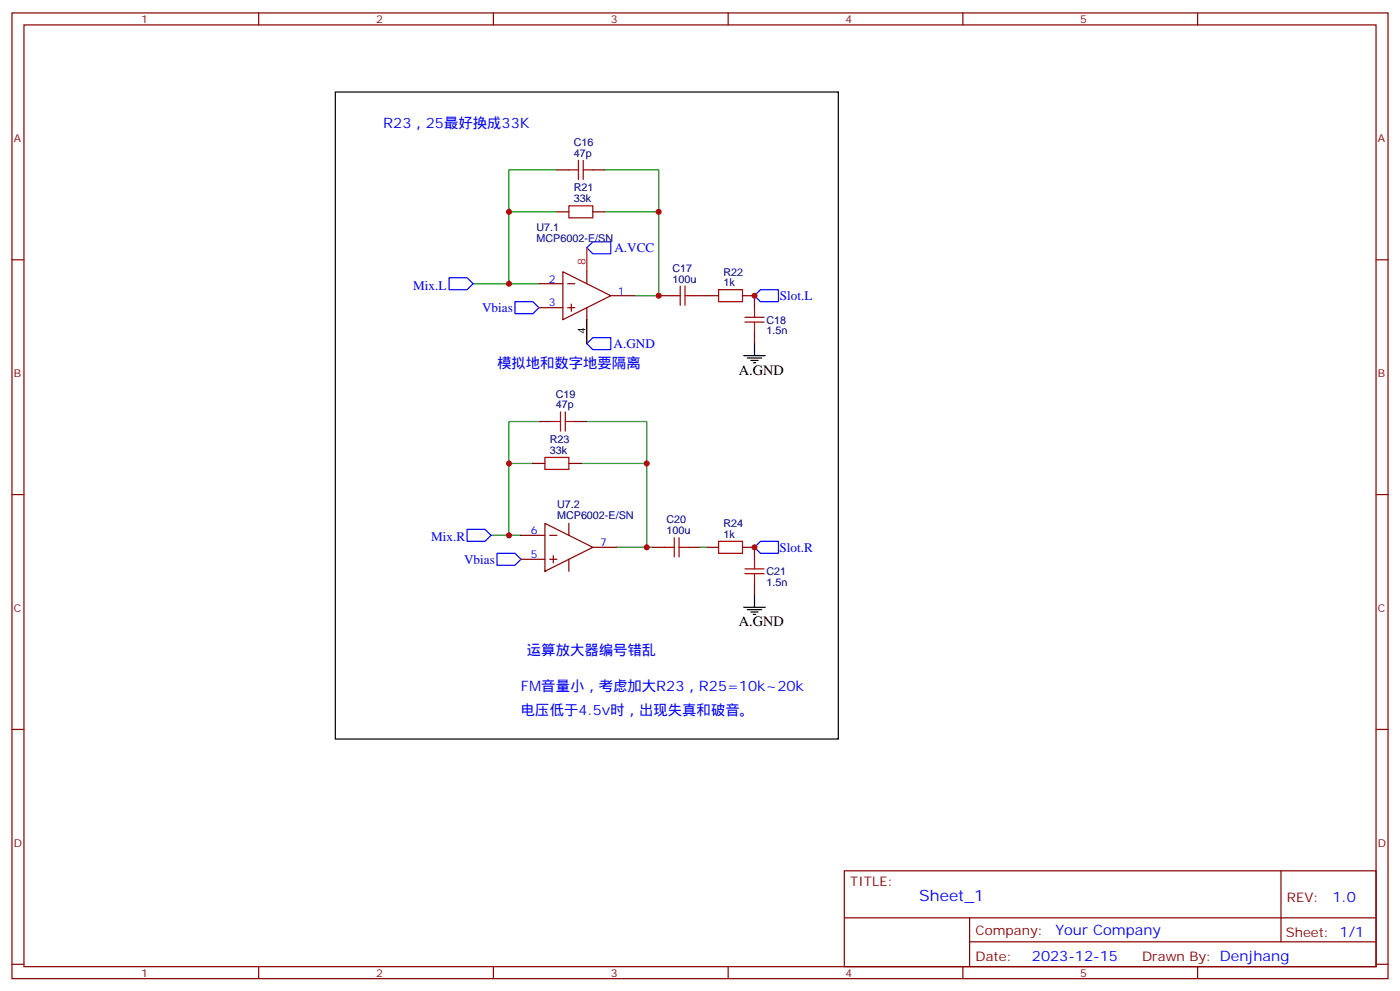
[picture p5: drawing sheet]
<svg xmlns="http://www.w3.org/2000/svg" width="412mm" height="292mm" viewBox="0 0 412 292" stroke-linecap="round" stroke-linejoin="round" font-family="sans-serif">
<g fill="none" stroke="#870000" stroke-width=".35">
<path d="M3.5 3.8h405.4v284.3h-405.4zM7.1 7.3h398.2v277.3h-398.2zM76.2 3.8v3.5M145.3 3.8v3.5M214.5 3.8v3.5M283.6 3.8v3.5M352.8 3.8v3.5M164 50h3.6M174.6 50h3.6M3.5 76.5h3.6M164 62.4h3.6M174.6 62.4h3.6"/>
<path d="M405.3 76.5h3.6M158.7 83.5h7.1M158.7 90.6h7.1M165.8 80l14.1 7.1-14.1 7zM167.2 83.5h2.1M167.2 90.6h2.1M168.3 89.5v2.2M172.9 80v3.5M172.9 90.6v3.5M179.9 87.1h7.1M194 87.1h3.6M204.6 87.1h7.1"/>
<path d="M218.7 87.1h3.5v3.5M222.2 97.6v3.6M157 136.5h3.5M158.7 124.1h3.6M167.6 136.5h3.5M169.3 124.1h3.6M3.5 145.6h3.6M153.5 157.6h7M160.5 154.1l14.1 7-14.1 7.1zM161.9 157.6h2.1M167.6 154.1v3.5M405.3 145.6h3.6"/>
<path d="M153.5 164.7h7M161.9 164.7h2.1M163 163.6v2.1M167.6 164.7v3.5M174.6 161.1h7.1M192.3 161.1h3.5M202.8 161.1h3.6M208.1 161.1h3.6M218.7 161.1h3.5v3.6M222.2 171.7v3.6M3.5 214.8h3.6M405.3 214.8h3.6"/>
<path d="M248.7 256.4h156.6v28.2h-156.6zM377.3 256.4v20.9M248.7 270.2h156.5M285.6 277.3h119.6M285.6 270.2v14.2M3.5 283.9h3.6M76.2 284.6v3.5M145.3 284.6v3.5M214.5 284.6v3.5M283.6 284.6v3.5M352.8 284.6v3.5M405.3 283.9h3.6"/>
</g>
<path d="M164 50h-14.1v12.4M178.2 50h15.8v12.4M164 62.4h-14.1v21.1M178.2 62.4h15.8v24.7h-7M139.3 83.5h19.4M157 136.5h-7.1v21.1M158.7 124.1h-8.8v12.4M171.1 136.5h19.4v24.6h-8.8M172.9 124.1h17.6v12.4M144.6 157.6h8.9M190.5 161.1h1.8M206.4 161.1h1.7" fill="none" stroke="#008700" stroke-width=".35"/>
<path d="M174.6 71.2h5.3v3.5h-5.3l-1.7-1.7zM132.3 81.8h5.3l1.7 1.7-1.7 1.8h-5.3zM151.7 88.8h5.3l1.7 1.8-1.7 1.8h-5.3zM224 85.3h5.3v3.5h-5.3l-1.8-1.7zM172.9 101.2l1.7-1.8h5.3v3.5h-5.3zM137.6 155.9h5.3l1.7 1.7-1.7 1.8h-5.3zM224 159.4h5.3v3.5h-5.3l-1.8-1.8zM146.4 162.9h5.3l1.8 1.8-1.8 1.7h-5.3z" fill="none" stroke="#00f" stroke-width=".35"/>
<g fill="none" stroke="#a10000" stroke-width=".35">
<path d="M167.6 50h2.8M170.4 47.2v5.6M171.8 50h2.8M171.8 47.2v5.6M167.6 60.6h7v3.5h-7zM197.6 87.1h2.8M200.4 84.2v5.7M201.8 84.2v5.7M201.8 87.1h2.8M211.7 85.3h7v3.5h-7zM219.4 94.8h5.7M219.4 93.4h5.7"/>
<path d="M222.2 90.6v2.8M222.2 94.8v2.8M160.5 134.7h7.1v3.5h-7.1zM162.3 124.1h2.8M165.1 121.3v5.6M166.5 124.1h2.8M166.5 121.3v5.6M198.6 158.3v5.7M200 158.3v5.7M211.7 159.4h7v3.5h-7zM195.8 161.1h2.8M200 161.1h2.8"/>
<path d="M219.4 168.9h5.7M219.4 167.5h5.7M222.2 164.7v2.8M222.2 168.9v2.8"/>
</g>
<path d="M98.8 27.1h148.1v190.5h-148.1zM172.9 94.1v7.1M219.1 104.7h6.3M220.1 105.4h4.3M221.2 106.1h2.1M221.9 106.8h.7M222.2 101.2v3.5M219.1 178.8h6.3M220.1 179.5h4.3M222.2 175.3v3.5M221.2 180.2h2.1M221.9 180.9h.7" fill="none" stroke="#000" stroke-width=".35"/>
<path d="M172.9 73v7" fill="none" stroke="#f00" stroke-width=".35"/>
<g fill="#c00">
<circle cx="190.5" cy="161.1" r=".88"/>
<circle cx="194" cy="62.4" r=".88"/>
<circle cx="190.5" cy="136.5" r=".88"/>
<circle cx="149.9" cy="83.5" r=".88"/>
<circle cx="149.9" cy="62.4" r=".88"/>
<circle cx="149.9" cy="157.6" r=".88"/>
<circle cx="149.9" cy="136.5" r=".88"/>
<circle cx="222.3" cy="87.1" r=".88"/>
<circle cx="222.3" cy="161.1" r=".88"/>
<circle cx="194" cy="87.1" r=".88"/>
</g>
<text font-size="4.6" fill="#00f" x="270.8" y="265.4">Sheet_1</text>
<g font-size="4.2" fill="#00f">
<text x="112.9" y="37.7">R23，25最好换成33K</text>
<text x="146.4" y="108.2">模拟地和数字地要隔离</text>
<text x="155.2" y="192.9">运算放大器编号错乱</text>
<text x="153.5" y="203.5">FM音量小，考虑加大R23，R25=10k~20k</text>
<text x="153.5" y="210.5">电压低于4.5v时，出现失真和破音。</text>
<text x="392.5" y="265.7">1.0</text>
<text x="310.9" y="275.2">Your Company</text>
<text x="304" y="283">2023-12-15</text>
</g>
<g font-size="4.2">
<text x="217.7" y="110.3">A.GND</text>
<text x="217.7" y="184.4">A.GND</text>
</g>
<g font-size="3.9" fill="#00f">
<text x="181" y="74.2">A.VCC</text>
<text x="121.7" y="85.3">Mix.L</text>
<text x="229.7" y="88.3">Slot.L</text>
<text x="142" y="91.9">Vbias</text>
<text x="180.8" y="102.4">A.GND</text>
<text x="127" y="159.4">Mix.R</text>
<text x="136.7" y="165.9">Vbias</text>
<text x="229.6" y="162.4">Slot.R</text>
</g>
<g font-size="3.9" fill="#800">
<text x="250.5" y="261">TITLE:</text>
<text x="379.1" y="265.7">REV:</text>
<text x="287.4" y="275.2">Company:</text>
<text x="378.7" y="275.8">Sheet: 1/1</text>
<text x="287.4" y="282.9">Date:</text>
<text x="336.4" y="282.9">Draw</text>
<text x="346.6" y="282.9">n By: Denjhang</text>
</g>
<g font-size="3.2" fill="#800">
<text x="41.6" y="6.8">1</text>
<text x="110.8" y="6.8">2</text>
<text x="179.9" y="6.8">3</text>
<text x="249.1" y="6.8">4</text>
<text x="318.2" y="6.8">5</text>
<text x="4.1" y="41.9">A</text>
<text x="405.9" y="41.9">A</text>
<text x="4.1" y="111.1">B</text>
<text x="405.9" y="111.1">B</text>
<text x="4.1" y="180.2">C</text>
<text x="405.9" y="180.2">C</text>
<text x="4.1" y="249.3">D</text>
<text x="405.9" y="249.3">D</text>
<text x="41.6" y="287.6">1</text>
<text x="110.8" y="287.6">2</text>
<text x="179.9" y="287.6">3</text>
<text x="249.1" y="287.6">4</text>
<text x="318.2" y="287.6">5</text>
</g>
<g font-size="3.2" fill="#000080">
<text x="169" y="46.1">47p</text>
<text x="169" y="43">C16</text>
<text x="169" y="59.5">33k</text>
<text x="169" y="56.3">R21</text>
<text x="158" y="71.2">MCP6002-E/SN</text>
<text x="158" y="68">U7.1</text>
<text x="198.1" y="83.2">100u</text>
<text x="198.1" y="80">C17</text>
<text x="213.1" y="81.2">R22</text>
<text x="213.1" y="84.2">1k</text>
<text x="225.8" y="95.3">C18</text>
<text x="225.8" y="98.4">1.5n</text>
<text x="163.7" y="117.1">C19</text>
<text x="163.7" y="120.2">47p</text>
<text x="161.9" y="130.4">R23</text>
<text x="161.9" y="133.6">33k</text>
<text x="164.1" y="149.7">U7.2</text>
<text x="164.1" y="152.9">MCP6002-E/SN</text>
<text x="196.3" y="154.1">C20</text>
<text x="213.1" y="155.3">R24</text>
<text x="196.3" y="157.3">100u</text>
<text x="213.1" y="158.3">1k</text>
<text x="225.8" y="172.5">1.5n</text>
<text x="225.8" y="169.4">C21</text>
</g>
<text font-size="3.2" fill="#f00" x="172.5" y="77.9" transform="rotate(-90 172.5 77.9)">8</text>
<g font-size="3.2" fill="#00f">
<text x="161.7" y="83.2">2</text>
<text x="182" y="86.7">1</text>
<text x="161.7" y="90.2">3</text>
<text x="156.4" y="157.3">6</text>
<text x="176.7" y="160.8">7</text>
<text x="156.4" y="164.3">5</text>
</g>
<text font-size="3.2" x="172.5" y="98.3" transform="rotate(-90 172.5 98.3)">4</text>
</svg>
